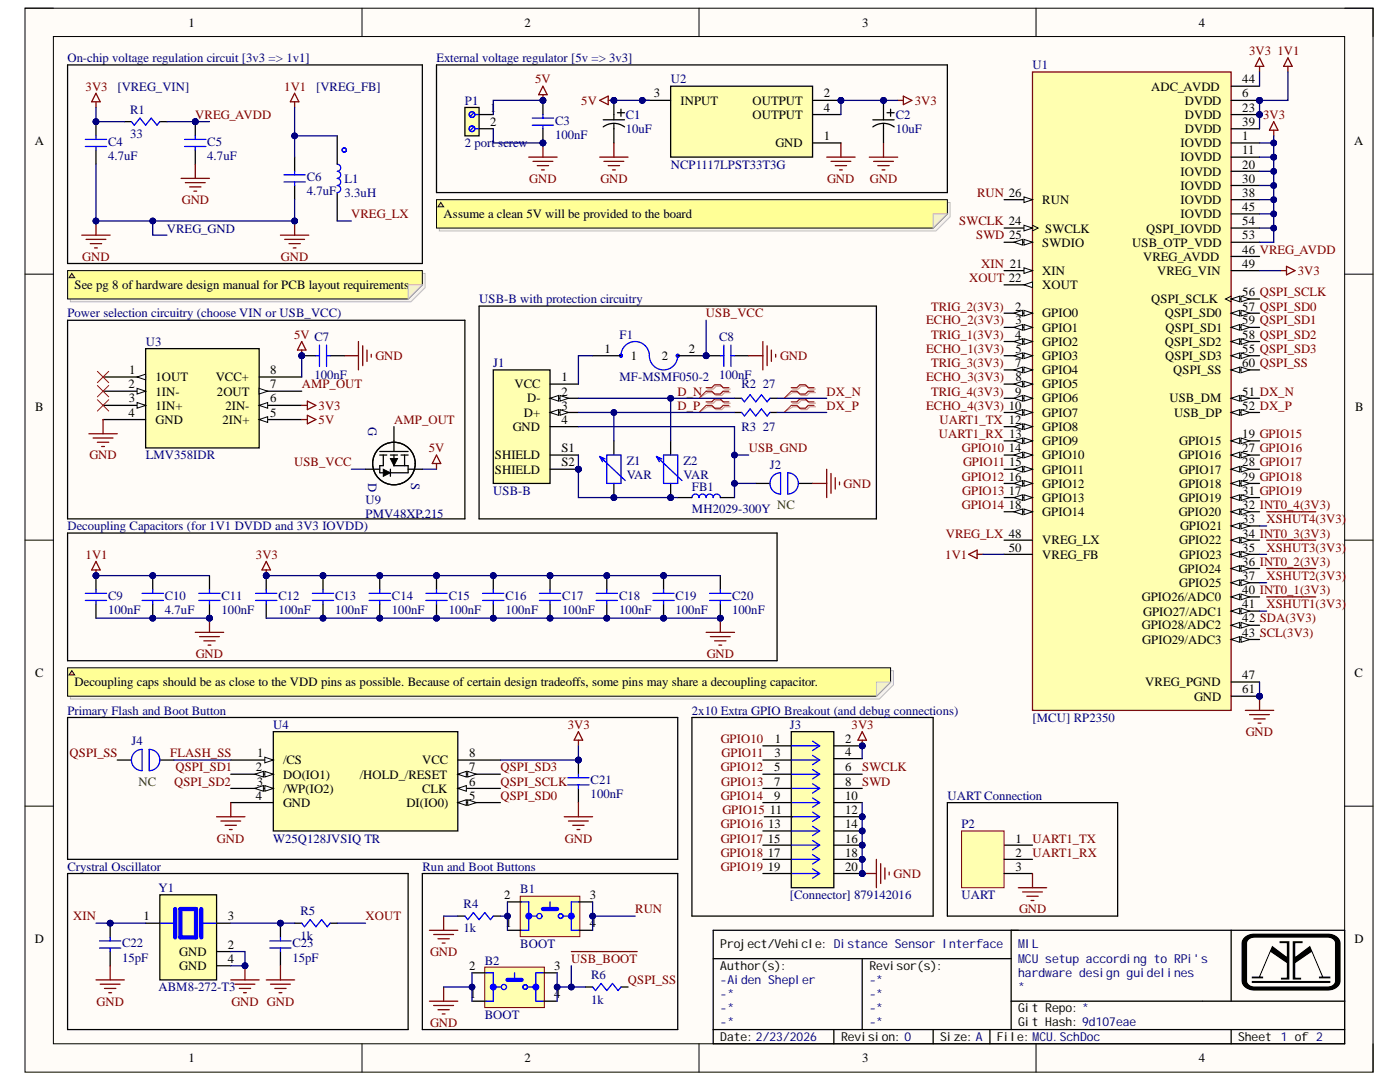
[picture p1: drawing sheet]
# Altium project Distance-Sensor-Board.PrjPcb
1 sheet, 48 parts. Net scope: global (net labels, ports and power ports of the same name join across sheets).
Board file: main.PcbDoc

## Sheet MCU.SchDoc
size A; Organization: MIL; Address1: MCU setup according to RPi's; Address2: hardware design guidelines; Revision: 0; SheetNumber: 1; SheetTotal: 2; Project: Distance Sensor Interface; Author1: Aiden Shepler

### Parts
B1  BOOT  [SPST-PUSH-BUTTON]
B2  BOOT  [SPST-PUSH-BUTTON]
C1  10uF  [RADIAL_CAN_CAP_4_X_5.8_SMD]
C2  10uF  [RADIAL_CAN_CAP_4_X_5.8_SMD]
C3  value 100nF  [CAPC0603]  (hidden comment: Cap)
C4  value 4.7uF  [CAPC0603]  (hidden comment: Cap)
C5  value 4.7uF  [CAPC0603]  (hidden comment: Cap)
C6  value 4.7uF  [CAPC0603]  (hidden comment: Cap)
C7  value 100nF  [CAPC0603]  (hidden comment: Cap)
C8  value 100nF  [CAPC0603]  (hidden comment: Cap)
C9  value 100nF  [CAPC0603]  (hidden comment: Cap)
C10  value 4.7uF  [CAPC0603]  (hidden comment: Cap)
C11  value 100nF  [CAPC0603]  (hidden comment: Cap)
C12  value 100nF  [CAPC0603]  (hidden comment: Cap)
C13  value 100nF  [CAPC0603]  (hidden comment: Cap)
C14  value 100nF  [CAPC0603]  (hidden comment: Cap)
C15  value 100nF  [CAPC0603]  (hidden comment: Cap)
C16  value 100nF  [CAPC0603]  (hidden comment: Cap)
C17  value 100nF  [CAPC0603]  (hidden comment: Cap)
C18  value 100nF  [CAPC0603]  (hidden comment: Cap)
C19  value 100nF  [CAPC0603]  (hidden comment: Cap)
C20  value 100nF  [CAPC0603]  (hidden comment: Cap)
C21  value 100nF  [CAPC0603]  (hidden comment: Cap)
C22  value 15pF  [CAPC0603]  (hidden comment: Cap)
C23  value 15pF  [CAPC0603]  (hidden comment: Cap)
F1  MF-MSMF050-2  [FUSM4632X85]
FB1  MH2029-300Y  [L0805]
J1  USB-B  [SAMTEC_USB-B-S-X-X-TH]
J2  NO/NC: NC  [[Jumper] Solderable Jumper]  (hidden comment: Thru-Hole Jumper)
J3  [Connector] 879142016  [[Connector] CONN20]
J4  NO/NC: NC  [[Jumper] Solderable Jumper]  (hidden comment: Thru-Hole Jumper)
L1  3.3uH  [2016_SMD_Inductor]
P1  2 port screw  [[CONNECTOR] 5MM_2PORT_SCREW]
P2  UART  [MOLEX-HDR-1X3-SHERLOCK-RA]
R1  value 33  [RES0603]  (hidden comment: Res)
R2  value 27  [RES0603]  (hidden comment: Res)
R3  value 27  [RES0603]  (hidden comment: Res)
R4  value 1k  [RES0603]  (hidden comment: Res)
R5  value 1k  [RES0603]  (hidden comment: Res)
R6  value 1k  [RES0603]  (hidden comment: Res)
U1  [MCU] RP2350  [QFN40P700X700X90-61N]
U2  NCP1117LPST33T3G  [SOT230P700X175-4N]
U3  LMV358IDR  [SOIC-8]
U4  W25Q128JVSIQ TR  [SOIC_208MIL_WIN]
U9  PMV48XP,215  [SOT23_NEX]
Y1  ABM8-272-T3  [XTAL_ABM8-272-T3]
Z1  VAR  [VARC1608X56N]
Z2  VAR  [VARC1608X56N]

### Blocks framed on the sheet
External voltage regulator [5v => 3v3]: C1-C3 P1 U2
USB-B with protection circuitry: C8 F1 FB1 J1 J2 R2 R3 Z1 Z2
Power selection circuitry (choose VIN or USB_VCC): C7 U3 U9
Decoupling Capacitors (for 1V1 DVDD and 3V3 IOVDD): C9-C20
Primary Flash and Boot Button: C21 J4 U4
2x10 Extra GPIO Breakout (and debug connections): J3
UART Connection: P2
Crystral Oscillator: C22 C23 R5 Y1
Run and Boot Buttons: B1 B2 R4 R6

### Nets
1V1: C6.1(A) C9.1(A) C10.1(A) C11.1(A) L1.1 U1.6(DVDD) U1.23(DVDD) U1.39(DVDD) U1.50(VREG_FB)
3V3: C2.1 C4.1(A) C12.1(A) C13.1(A) C14.1(A) C15.1(A) C16.1(A) C17.1(A) C18.1(A) C19.1(A) C20.1(A) C21.1(A) J3.2 J3.4 R1.1(A) U1.1(IOVDD) U1.11(IOVDD) U1.20(IOVDD) U1.30(IOVDD) U1.38(IOVDD) U1.44(ADC_AVDD) U1.45(IOVDD) U1.49(VREG_VIN) U1.53(USB_OTP_VDD) U1.54(QSPI_IOVDD) U2.2(OUTPUT) U2.4(OUTPUT) U3.6(2IN-) U4.8(VCC)
5V: C1.1 C3.1(A) C7.1(A) P1.1 U2.3(INPUT) U3.5(2IN+) U3.8(VCC+) U9.2(S)
GND: B2.1 B2.2 C1.2 C2.2 C3.2(B) C4.2(B) C5.2(B) C6.2(B) C7.2(B) C8.1(A) C9.2(B) C10.2(B) C11.2(B) C12.2(B) C13.2(B) C14.2(B) C15.2(B) C16.2(B) C17.2(B) C18.2(B) C19.2(B) C20.2(B) C21.2(B) C22.2(B) C23.2(B) J2.2 J3.10 J3.12 J3.14 J3.16 J3.18 J3.20 P1.2 P2.3 R4.1(A) U1.47(VREG_PGND) U1.61(GND) U2.1(GND) U3.4(GND) U4.4(GND) Y1.2(GND) Y1.4(GND)
AMP_OUT: U3.7(2OUT) U9.1(G)
D_N: J1.2(D-) R2.1(A) Z2.2
D_P: J1.3(D+) R3.1(A) Z1.2
DX_N: R2.2(B) U1.51(USB_DM)
DX_P: R3.2(B) U1.52(USB_DP)
ECHO_1(3V3): U1.5(GPIO3)
ECHO_2(3V3): U1.3(GPIO1)
ECHO_3(3V3): U1.8(GPIO5)
ECHO_4(3V3): U1.10(GPIO7)
FLASH_SS: J4.2 U4.1(/CS)
GPIO10: J3.1 U1.14(GPIO10)
GPIO11: J3.3 U1.15(GPIO11)
GPIO12: J3.5 U1.16(GPIO12)
GPIO13: J3.7 U1.17(GPIO13)
GPIO14: J3.9 U1.18(GPIO14)
GPIO15: J3.11 U1.19(GPIO15)
GPIO16: J3.13 U1.27(GPIO16)
GPIO17: J3.15 U1.28(GPIO17)
GPIO18: J3.17 U1.29(GPIO18)
GPIO19: J3.19 U1.31(GPIO19)
INT0_1(3V3): U1.40(GPIO26/ADC0)
INT0_2(3V3): U1.36(GPIO24)
INT0_3(3V3): U1.34(GPIO22)
INT0_4(3V3): U1.32(GPIO20)
QSPI_SCLK: U1.56(QSPI_SCLK) U4.6(CLK)
QSPI_SD0: U1.57(QSPI_SD0) U4.5(DI(IO0))
QSPI_SD1: U1.59(QSPI_SD1) U4.2(DO(IO1))
QSPI_SD2: U1.58(QSPI_SD2) U4.3(/WP(IO2))
QSPI_SD3: U1.55(QSPI_SD3) U4.7(/HOLD_/RESET)
QSPI_SS: J4.1 R6.2(B) U1.60(QSPI_SS)
RUN: B1.3 B1.4 U1.26(RUN)
SCL(3V3): U1.43(GPIO29/ADC3)
SDA(3V3): U1.42(GPIO28/ADC2)
SWCLK: J3.6 U1.24(SWCLK)
SWD: J3.8 U1.25(SWDIO)
TRIG_1(3V3): U1.4(GPIO2)
TRIG_2(3V3): U1.2(GPIO0)
TRIG_3(3V3): U1.7(GPIO4)
TRIG_4(3V3): U1.9(GPIO6)
~{USB_BOOT}: B2.3 B2.4 R6.1(A)
UART1_RX: P2.2 U1.13(GPIO9)
UART1_TX: P2.1 U1.12(GPIO8)
USB_GND: FB1.2 J1.4(GND) J2.1
USB_VCC: C8.2(B) F1.2 U9.3(D)
VREG_AVDD: C5.1(A) R1.2(B) U1.46(VREG_AVDD)
VREG_LX: L1.2 U1.48(VREG_LX)
~{XSHUT1}(3V3): U1.41(GPIO27/ADC1)
~{XSHUT2}(3V3): U1.37(GPIO25)
~{XSHUT3}(3V3): U1.35(GPIO23)
~{XSHUT4}(3V3): U1.33(GPIO21)
XIN: C22.1(A) U1.21(XIN) Y1.1
XOUT: R5.2(B) U1.22(XOUT)
NetB1_1: B1.1 B1.2 R4.2(B)
NetC23_1: C23.1(A) R5.1(A) Y1.3
NetF1_1: F1.1 J1.1(VCC)
NetFB1_1: FB1.1 J1.S1(SHIELD) J1.S2(SHIELD) Z1.1 Z2.1

Not connected (* = marked no-connect by the designer): U3 1(1OUT)* 2(1IN-)* 3(1IN+)*

### Layout directives
differential pair: D_N, D_P, DX_N, DX_P

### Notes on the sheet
- On-chip voltage regulation circuit [3v3 => 1v1]
- [VREG_VIN]
- [VREG_FB]
- VREG_GND
- Assume a clean 5V will be provided to the board
- See pg 8 of hardware design manual for PCB layout requirements
- Decoupling caps should be as close to the VDD pins as possible. Because of certain design tradeoffs, some pins may share a decoupling capacitor.
